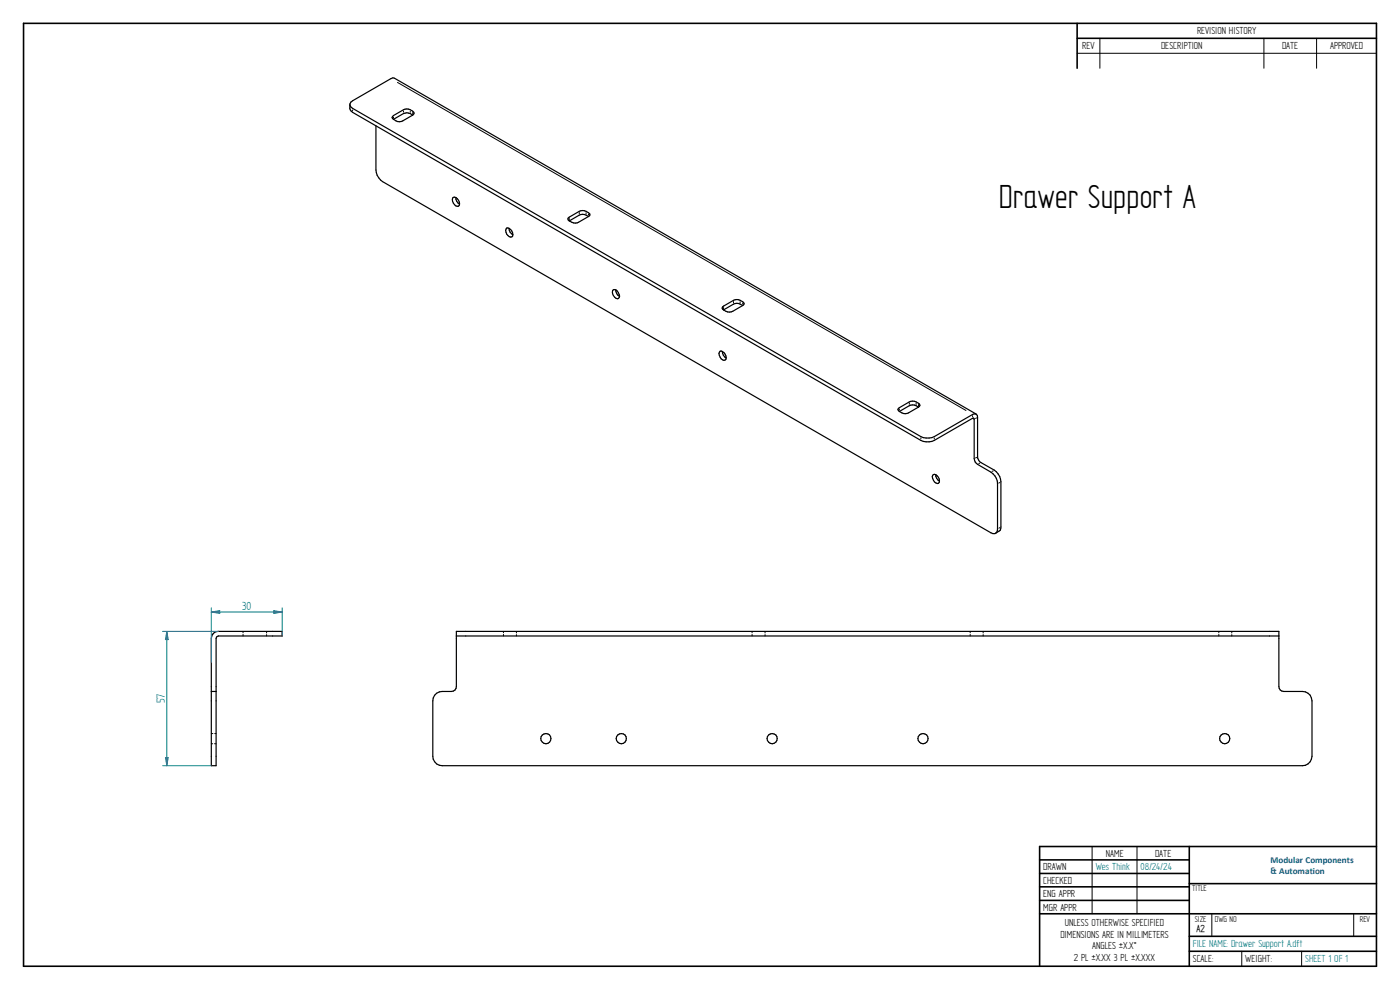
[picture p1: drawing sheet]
<svg xmlns="http://www.w3.org/2000/svg" width="297mm" height="210mm" viewBox="0 0 297 210" stroke-linecap="round" stroke-linejoin="round" font-family="sans-serif">
<g fill="none" stroke="#000" stroke-width=".34">
<path d="M5 5h287v200h-287zM228.5 5v9.5M228.5 8.1h63.5M252.3 179.6v25.4M292 179.6h-71.4v25.4M220.6 182.4h31.7M220.6 185.3h31.7M220.6 188.1h31.7M220.6 191h31.7M220.6 193.8h71.4M252.3 187.5h39.7M252.3 198.6h39.7"/>
<path d="M252.3 201.8h39.7"/>
</g>
<g fill="none" stroke="#000" stroke-width=".21">
<path d="M84.3 17.5l120.6 69.6M228.5 11.3h63.5M233.3 8.1v6.4M268.1 8.1v6.4M279.3 8.1v6.4M74.8 23.3v.2M83.5 24.8v.3M85.6 23.6v.2M87 23.6v.2M87.5 23.9v.2M120.8 46.4v.2M122.9 45.1v.2"/>
<path d="M124.3 45.1v.3M124.8 45.4v.2M153.5 65.2v.3M155.6 64v.2M157 64v.3M157.6 64.3v.2M190.8 86.8v.2M192.9 85.5v.3M194.4 85.6v.2M194.9 85.8v.3M195.4 92.9v.2M198.2 92.9v.2"/>
<path d="M206.3 88.2v.2M206.5 88.8l.1 .1M207.2 88.6l-.2 .2M207.2 97l-.2 .2M207.8 98.3l-.2 .1M210.7 99.9l-.2 .1M212.1 102.4l-.2 .1M212.1 111.9l-.2 .2M51.6 133.9v.3M51.6 134.6v.3M56.6 133.9v.4M56.6 134.6v.3"/>
<path d="M106.8 133.9v.3M106.8 134.6v.3M109.6 133.9v.4M109.6 134.6v.3M159.6 133.9v.3M159.6 134.6v.3M162.3 133.9v.4M162.3 134.6v.3M205.8 133.9v.3M205.8 134.6v.3M208.6 133.9v.4M208.6 134.6v.3"/>
<path d="M258.6 133.9v.3M258.6 134.6v.3M261.3 133.9v.4M261.3 134.6v.3M44.8 155.6h.4M44.8 157.8h.3M45.5 157.8h.3M45.6 155.6h.2M231.7 179.6v14.2M241.2 179.6v14.2M257.1 193.9v4.7M287.2 193.9v4.7"/>
<path d="M263.4 201.8v3.2M276.1 201.8v3.2"/>
</g>
<g fill="none" stroke="#000" stroke-width=".25">
<path d="M74.2 22.2a1.41 1.41 0 0 0 .6 1.6l120.6 69.6a3.4 3.4 0 0 0 2.8 0l8.3-4.7 .2 .2v8.4a1.49 1.49 0 0 0 .7 1.2l2.8 1.7a3 3 0 0 1 1.4 2.4v9.6a.87 .87 0 0 1-.4 .9 .87 .87 0 0 1-1-.1l-129-74.5a3.3 3.3 0 0 1-1.4-2.4v-9.4M87.5 24.4l-2.1 1.3a1.69 1.69 0 0 1-1.9-.4M87.5 24.4l.3-.4a1.77 1.77 0 0 0-2.2-.7l-2.1 1.2-.3 .4 .3 .4M87.5 24.4a1.92 1.92 0 0 0-1.9-.3l-2.1 1.2M96.2 41.9a1.25 1.25 0 0 1 1.1 1.8 1.25 1.25 0 0 1-1.1-1.8zM96.7 41.9a1.6 1.6 0 0 0 .8 1.4M107.5 48.4a1.25 1.25 0 0 1 1.1 1.8 1.23 1.23 0 0 1-1.1-1.8zM108 48.4a1.6 1.6 0 0 0 .8 1.4M124.8 45.9l.3-.3a1.77 1.77 0 0 0-2.2-.8l-2.3 1.4-.1 .2 .3 .5M124.8 45.9a1.8 1.8 0 0 0-1.9-.3l-2.1 1.3M124.8 45.9l-2.1 1.3a1.75 1.75 0 0 1-1.9-.3M130.1 61.5a1.25 1.25 0 0 1 1.1 1.8 1.25 1.25 0 0 1-1.1-1.8z"/>
<path d="M130.6 61.5a1.76 1.76 0 0 0 .8 1.4M152.8 74.5a1.25 1.25 0 0 1 1 1.9 1.21 1.21 0 0 1-1.2-1.7zM153.2 74.5a1.6 1.6 0 0 0 .9 1.4M157.6 64.8l.3-.4a1.82 1.82 0 0 0-2.3-.7l-2.3 1.4-.1 .3 .3 .3M157.6 64.8a1.8 1.8 0 0 0-2-.3l-2.1 1.2M157.6 64.8l-2.2 1.2a1.76 1.76 0 0 1-1.9-.3M194.9 86.4a1.8 1.8 0 0 0-2-.3l-2.1 1.2M194.9 86.4l.3-.4a1.77 1.77 0 0 0-2.3-.7l-2.3 1.4-.1 .2 .3 .4M194.9 86.4l-2.2 1.2a1.76 1.76 0 0 1-1.9-.3M207.1 87.8l-123.4-71.2-.3-.1-.5 .2-8.1 4.7a.85 .85 0 0 0-.6 .8 .85 .85 0 0 0 .6 .8l120.6 69.6a3.4 3.4 0 0 0 2.8 0l8.1-4.7a.64 .64 0 0 1 .8-.1 .64 .64 0 0 1 .3 .7v8.4a1.66 1.66 0 0 0 .7 1.2l2.8 1.6a3.3 3.3 0 0 1 1.4 2.5v9.6l-.1 .7-1 .6M198 100.7a1.23 1.23 0 0 1 1.1 1.8 1.25 1.25 0 0 1-1.1-1.8zM198.5 100.7a1.6 1.6 0 0 0 .8 1.4"/>
<path d="M45.5 134.2l.9-.3h13.5v1h-13.5l-.5 .3-.1 27.2h-1v-27l.3-.9zM96.8 133.9h174.5v11.8a1.01 1.01 0 0 0 1 1h4a2.03 2.03 0 0 1 2 2v11.7a2.03 2.03 0 0 1-2 2h-182.5a1.97 1.97 0 0 1-2-2v-11.7a1.97 1.97 0 0 1 2-2h2a1.01 1.01 0 0 0 1-1zM96.8 134.9h174.5M44.8 146.7h1"/>
<circle cx="115.8" cy="156.7" r="1.08"/>
<circle cx="131.8" cy="156.7" r="1.08"/>
<circle cx="163.8" cy="156.7" r="1.08"/>
<circle cx="195.8" cy="156.7" r="1.08"/>
<circle cx="259.8" cy="156.7" r="1.08"/>
</g>
<path d="M34.5 133.9h11.9M34.5 162.4h10.3M35.1 160.7h.6l-.3 1.7z" fill="none" stroke="#008080" stroke-width=".21"/>
<path d="M35.1 160.7h.6l-.3 1.7z" fill="#008080"/>
<path d="M35.4 133.9l.3 1.8h-.6z" fill="none" stroke="#008080" stroke-width=".21"/>
<path d="M35.4 133.9l.3 1.8h-.6z" fill="#008080"/>
<path d="M35.4 133.9v28.5M44.8 128.9v11.6M44.8 129.8l1.8-.3v.6zM59.9 128.9v6" fill="none" stroke="#008080" stroke-width=".21"/>
<path d="M44.8 129.8l1.8-.3v.6z" fill="#008080"/>
<path d="M58.1 129.5l1.8 .3-1.8 .3z" fill="none" stroke="#008080" stroke-width=".21"/>
<path d="M58.1 129.5l1.8 .3-1.8 .3z" fill="#008080"/>
<path d="M44.8 129.8h15.1" fill="none" stroke="#008080" stroke-width=".21"/>
<text font-size="8" x="211.9" y="44">Drawer Support A</text>
<g font-size="2.8" fill="#008080">
<text x="51.4" y="129.4">30</text>
<text x="35" y="149.2" transform="rotate(-90 35 149.2)">57</text>
</g>
<g font-size="2.5">
<text x="229.6" y="10.5">REV</text>
<text x="246.3" y="10.5">DESCRIPTION</text>
<text x="254" y="7.3">REVISION HISTORY</text>
<text x="272" y="10.5">DATE</text>
<text x="282.2" y="10.5">APPROVED</text>
<text x="221.3" y="184.6">DRAWN</text>
<text x="234.6" y="181.7">NAME</text>
<text x="245.1" y="181.7">DATE</text>
<text x="221.3" y="187.5">CHECKED</text>
<text x="221.3" y="190.3">ENG APPR</text>
<text x="221.3" y="193.2">MGR APPR</text>
<text x="225.9" y="196.4">UNLESS OTHERWISE SPECIFIED</text>
<text x="225" y="198.9">DIMENSIONS ARE IN MILLIMETERS</text>
<text x="227.8" y="203.9">2 PL ±X.XX 3 PL ±X.XXX</text>
<text x="231.7" y="201.4">ANGLES ±X.X°</text>
<text x="253.1" y="204.1">SCALE:</text>
<text x="264.2" y="204.1">WEIGHT:</text>
</g>
<g font-size="2.5" fill="#008080">
<text x="232.5" y="184.6">Wes Think</text>
<text x="242" y="184.6">08/24/24</text>
<text x="253.1" y="201">FILE NAME: Drawer Support A.dft</text>
<text x="276.9" y="204.1">SHEET 1 OF 1</text>
</g>
<text font-size="2.4" x="253.8" y="197.6">A2</text>
<g font-size="2">
<text x="252.9" y="189.1">TITLE</text>
<text x="253.4" y="195.5">SIZE</text>
<text x="257.7" y="195.5">DWG NO</text>
<text x="288.5" y="195.5">REV</text>
</g>
<g font-size="1.9" fill="#1f497d">
<text x="269.5" y="183">Modular Components</text>
<text x="269.5" y="185.3">&amp; Automation</text>
</g>
</svg>
